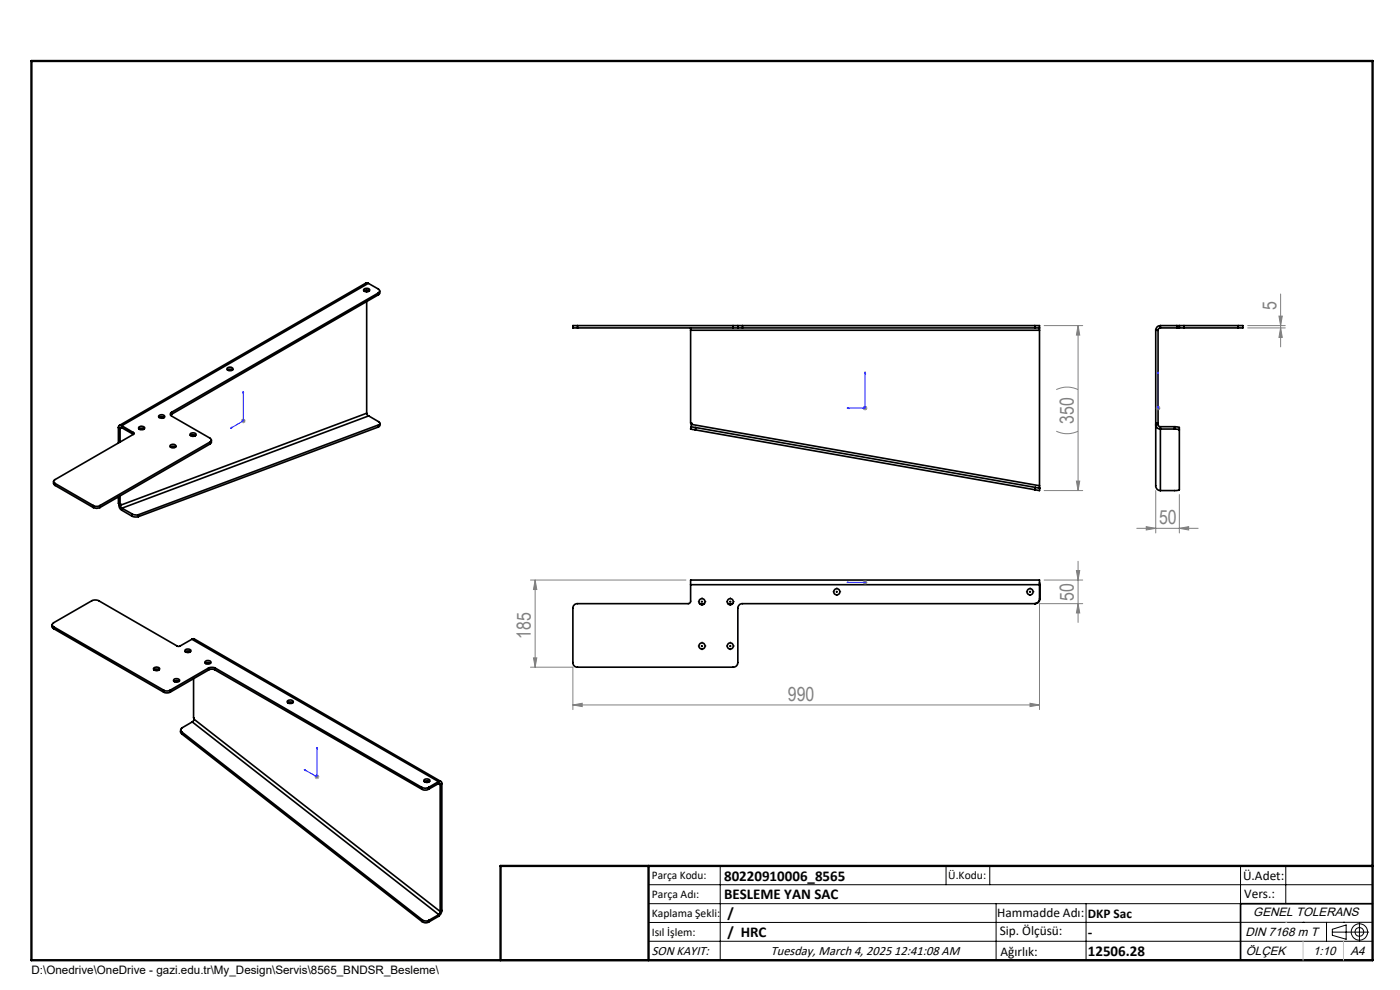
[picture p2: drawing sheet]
<svg xmlns="http://www.w3.org/2000/svg" width="297mm" height="210mm" viewBox="0 0 297 210" stroke-linecap="round" stroke-linejoin="round" font-family="sans-serif">
<g fill="none" stroke="#000" stroke-width=".35">
<path d="M48.2 78.1a.63 .63 0 0 1 .7-.3 .63 .63 0 0 1 .5 .6l-.3 .2a.63 .63 0 0 1-.9-.5zM48.3 78.4l.3-.1 .8 .1M77.2 61.7l.4-.1 .7 .1M77.3 61.3l.2-.1a.53 .53 0 0 1 .6 0 .53 .53 0 0 1 .3 .5l-.2 .1a.62 .62 0 0 1-.6 .1 .62 .62 0 0 1-.4-.5zM77.8 61.6v.3M77.8 64v23.7M78.1 60.1l2.2 1.2a.46 .46 0 0 1 .2 .4 .46 .46 0 0 1-.2 .5M78.1 60.1l-.5-.1-52.3 30.3M78.1 60.1l-52.3 30.2M80.3 62.2l-43.9 25.2M80.3 62.2v.3M80.3 62.5l-43.9 25.4"/>
<path d="M80.5 61.7v.6l-.2 .2M122.5 69.1h-1v.5h1M122.5 69.1v.5M122.5 69.1h33M122.5 69.6h33M146.5 69.6v.5M146.5 70.1h74M146.5 70.1v19.6l.3 .1-.1 .2M155.5 69.1h1M155.5 69.6h1M155.5 69.1v.5M156.5 69.1h1"/>
<path d="M156.5 69.6h1M156.5 69.1v.5M157.5 69.1h62M157.5 69.6h62M157.5 69.1v.5M219.5 69.1h1v.5M219.5 69.6h1M219.5 69.1v.5M220.5 69.6v.5M220.5 70.1v32.9M245.2 70.1v32.9a.97 .97 0 0 0 1 1.1M245.2 70.1h.5"/>
<path d="M245.7 70.1v19.9M246.2 69.1a.96 .96 0 0 0-1 1M246.2 69.6l-.4 .1-.1 .4M246.2 69.1h3.5M246.2 69.6h3.5M246.2 69.1v.5M249.7 69.6h.5M249.7 69.1h.5M249.7 69.1v.5M250.2 69.6h1M250.2 69.1h1M250.2 69.1v.5"/>
<path d="M251.2 69.1h11.5M251.2 69.6h11.5M251.2 69.1v.5M262.7 69.1h1v.5h-1M262.7 69.1v.5M25.1 90.7l.4 .2M25.1 90.7v3.3M25.5 90.9v2.9M25.8 90.3a.43 .43 0 0 0-.5 0 .43 .43 0 0 0-.2 .4M25.8 90.7h-.2l-.1 .2M25.8 90.3l2.5 1.4M25.8 90.3v.4"/>
<path d="M25.8 90.7l2.5 1.4M25.8 90.7l-.3 .2M28.3 92.1l-16.6 9.6a.42 .42 0 0 0-.3 .4 .42 .42 0 0 0 .3 .4M28.3 91.7l.1 .2-.1 .2M28.3 91.7v.4M29.5 91l.4-.2 .7 .2M29.5 90.5l.4-.1a.48 .48 0 0 1 .6 0 .48 .48 0 0 1 .1 .6l-.2 .1a.58 .58 0 0 1-.6 .1 .58 .58 0 0 1-.3-.6zM33.7 88.2a.71 .71 0 0 1 1.2 .3 .76 .76 0 0 1-1.2-.2zM33.8 88.5a.9 .9 0 0 1 1 0h.1M36.2 94.8l.4-.1 .7 .1M36.2 94.4a.67 .67 0 0 1 1.1 .3 .77 .77 0 0 1-1.2-.1zM36.4 87.4a.43 .43 0 0 0-.3 .5 .43 .43 0 0 0 .3 .4l8.2 4.6a.43 .43 0 0 1 .2 .5 .43 .43 0 0 1-.2 .4"/>
<path d="M36.4 87.9l-.2 .1M36.4 87.4v.5M40.4 92.4l.4-.2 .7 .2M40.4 92l.3-.1a.5 .5 0 0 1 .6-.1 .5 .5 0 0 1 .2 .6 .71 .71 0 0 1-1.2-.3zM44.6 93.8l-23.4 13.4M44.6 93.8v.4M44.6 94.2l-23.4 13.5M44.8 93.4v.5l-.2 .3M77.8 87.7l.4 .5M77.8 87.7l-52.2 19.5M78.2 88.2l2.1 1.3a.34 .34 0 0 1 .3 .3 .34 .34 0 0 1-.3 .3M78.2 88.2l-52.3 19.6"/>
<path d="M80.3 90.6l-50.9 19M80.3 90.1l-50.9 19.1M80.3 90.1v.5M80.6 89.8l-.1 .5-.2 .3M146.6 90.5l-.1 .5 1 .2M146.6 90.5l1 .2M146.7 90l-.1 .5M146.7 90l73.8 13M147.5 91.2l72 12.7M147.6 90.7l-.1 .5M147.6 90.7l72 12.7M245.2 89.7h.5"/>
<path d="M245.2 89.8h.5M245.7 90h-.5a.96 .96 0 0 0 1 1h3M245.7 90v.3l.5 .2M246.2 90.5v13.6M246.2 90.5h3M249.2 91l1 .2M249.2 90.5l1 .2v13.2l-.6 .2h-3.4M249.2 90.5v.5M11.4 102.2v.4l.3 .4M11.7 102.5l8.1 4.7M11.7 102.5v.5M11.7 103l8.1 4.7"/>
<path d="M19.8 107.7a1.5 1.5 0 0 0 1.4 0M19.8 107.2a1.5 1.5 0 0 0 1.4 0M19.8 107.2v.5M21.2 107.2v.5M25.1 105.4v1.4l.4 .2M25.2 107a1.23 1.23 0 0 0 .6 1.2M25.2 107l.4 .2M25.2 106.8v.2M25.5 107l.1-.1v.3M25.5 105.2v1.8M25.6 107.2l.3 .6M25.8 108.2l2.1 1.3"/>
<path d="M25.9 107.8l2.1 1.2M25.9 107.8l-.1 .4M27.9 109.5l.7 .2 .8-.1M28 109l.5 .2h.9M28 109l-.1 .5M29.4 109.2v.4M219.6 103.4l1 .2M219.6 103.4l-.1 .5M220.5 103l.1 .6M220.6 103.6l-.1 .5-1-.2M11.1 132.5v.6l.3 .2M11.4 133a.46 .46 0 0 1-.3-.5 .46 .46 0 0 1 .3-.4l8.1-4.7 .9-.1 .5 .1 16.8 9.7 .5-.1 2.5-1.4"/>
<path d="M11.4 133v.3M11.4 133l23.3 13.4M11.4 133.3l23.3 13.5M39.3 138.2a.88 .88 0 0 1 1.1 0M39.3 137.8l.4-.1a.46 .46 0 0 1 .6 0 .46 .46 0 0 1 .1 .6 .75 .75 0 0 1-1.2-.3zM40.7 135.6l.5-.1 52.3 30.3M40.7 135.6l52.3 30.2M146.5 124v3.6l-.3 .4h-23.7a.96 .96 0 0 0-1 1v11.5a.96 .96 0 0 0 1 1h33a.97 .97 0 0 0 1-1v-11.5a.96 .96 0 0 1 1-1h62.1a1.03 1.03 0 0 0 1-1v-3M146.5 124v-1h74v4a1.02 1.02 0 0 1-1 1M146.5 124h74.1M148.4 128h1M154.4 128h1"/>
<path d="M220.5 123.6l.1 .4M32.7 141.7l.2-.1a.55 .55 0 0 1 .6-.1 .55 .55 0 0 1 .3 .6 .7 .7 0 0 1-1.2-.4zM32.7 142.1l.4-.2 .7 .2M34.7 146.4a1.5 1.5 0 0 0 1.4 0M34.7 146.8a1.5 1.5 0 0 0 1.4 0M34.7 146.4v.4M36.1 146.4v.4M36.9 144.5a.88 .88 0 0 1 1.1 0M36.9 144.1l.4-.1a.46 .46 0 0 1 .6 0 .46 .46 0 0 1 .1 .6 .7 .7 0 0 1-1.2-.3zM38.3 154.8v.7l.3 .2M38.6 155.7l50.9 39.8M38.6 155.3l51 39.8"/>
<path d="M38.6 155.3v.4M40.8 153.1l-2.1 1.3a.53 .53 0 0 0-.4 .4 .53 .53 0 0 0 .3 .5M40.8 153.1l52.3 40.9M41.1 144l.1 8.6M41.2 152.6l-.4 .5M41.2 152.6l52.2 40.7M43.6 140.3l.1-.1a.56 .56 0 0 1 .6-.1 .56 .56 0 0 1 .4 .6l-.2 .1a.6 .6 0 0 1-.6 .1 .6 .6 0 0 1-.4-.5zM43.6 140.7l.3-.2 .8 .2M44.2 141.7l.6-.1 .8 .1M44.2 142.1a1.5 1.5 0 0 1 1.4 0M44.2 141.7l-8.1 4.7M44.2 141.7v.4"/>
<path d="M44.2 142.1l-8.1 4.7M45.6 141.7l43.9 25.3M45.6 141.7v.4M45.6 142.1l43.9 25.3M61 148.7l.1-.1a.66 .66 0 0 1 1.1 .4l-.3 .2a.64 .64 0 0 1-.9-.5zM61 149.1l.4-.2 .7 .2M89.5 167a1.5 1.5 0 0 0 1.4 0M89.5 167.4a1.5 1.5 0 0 0 1.4 0M89.5 167v.4M90 165.4l.4-.2a.47 .47 0 0 1 .5 0 .47 .47 0 0 1 .2 .6 .74 .74 0 0 1-1.2-.2zM90 165.8l.6-.2 .5 .2M90.9 167v.4"/>
<path d="M93 165.8a.44 .44 0 0 1 .5 0 .44 .44 0 0 1 .2 .4M93 166.2l.2-.1 .2 .3M93 165.8l-2.1 1.2M93 165.8v.4M93 166.2l-2.1 1.2M93 166.2l.4 .2M93.4 166.4v26.9M93.7 166.2l-.3 .2M93.7 166.2v26.9M89.5 195.5a1.3 1.3 0 0 0 1.4 .1M89.6 195.1a1.39 1.39 0 0 0 1.4 .1M89.6 195.1l-.1 .4"/>
<path d="M91 195.2l-.1 .4M93 194.4l-2.1 1.2M93.1 194l-2.1 1.2M93.1 194l-.1 .4M93.4 193.3l-.3 .7M93.7 193.1a1.6 1.6 0 0 1-.7 1.3M93.7 193.1l-.3 .2M291.2 191.7h-28v12M106.2 203.7h185"/>
<circle cx="148.9" cy="127.6" r=".66"/>
<circle cx="148.9" cy="137" r=".64"/>
<circle cx="154.9" cy="127.7" r=".65"/>
<circle cx="154.9" cy="137" r=".63"/>
<circle cx="177.5" cy="125.5" r=".64"/>
<circle cx="218.5" cy="125.5" r=".64"/>
</g>
<g fill="none" stroke="#000" stroke-width=".21">
<path d="M148.7 137h.5M148.7 127.6h.5M148.9 127.4v.5M148.9 136.8v.5M154.7 137h.5M154.7 127.6h.5M154.9 127.4v.5M154.9 136.8v.5M177.3 125.5h.5M177.5 125.3v.5M218.3 125.5h.5M218.5 125.3v.5"/>
<path d="M137.6 187.7h153.6M137.6 191.7h153.6M137.6 199.7h153.6M152.8 183.7v20M200.7 183.7v4M210 183.7v4M211.3 191.7v12M230.4 191.7v12M263.2 183.7v20M272.8 183.7v8M276.4 195.6h.1M281.4 195.6v4.1"/>
<path d="M282.6 197.7h7.8M282.6 197.1l3-.9v3l-3-.8zM285 195.6h.1M288.4 195.8v3.8M291.2 195.6l-153.6 .1"/>
<circle cx="288.4" cy="197.7" r="1.74"/>
<circle cx="288.4" cy="197.7" r=".93"/>
</g>
<g fill="none" stroke="#00f" stroke-width=".21">
<path d="M183.5 78.9l.1 .4h-.2zM183.5 78.9v7.7h-3.8M245.7 78.9v.4v-.4M245.7 78.9v7.7M48.9 90.9l.3-.3v.2zM51.6 83l.1 .3-.2 .1zM51.6 83v6.3l-2.7 1.6M179.7 86.6l.4-.1v.2zM245.7 86.5v.2zM245.7 86.6h.1M179.7 123.5h.4h-.4M179.7 123.5h3.8"/>
<path d="M183.4 123.5h.2zM183.5 123.5h.1M67.2 158.5l.1 .3h-.1zM67.2 158.5v6.3l-2.7-1.6M64.5 163.2l.3 .1v.1z"/>
</g>
<g fill="none" stroke="#808080" stroke-width=".21">
<path d="M221.5 69.1h8.2M228.7 69.1l.4 2h-.7zM228.7 69.1v35M264.7 69.6h8M264.7 69.1h8M271.3 67.1h.7l-.3 2zM271.7 69.6l.3 2h-.7zM271.7 62.4v11.2M51.1 89.3h1M51.3 88.9l.7 .7M51.6 88.8v1M52 88.9l-.7 .7"/>
<path d="M183 86.6h1M183.2 86.2l.7 .7M183.5 86.1v1M183.9 86.2l-.7 .7M224.1 91.5a5.3 5.3 0 0 0 4.6 0M224.1 82.6a5.3 5.3 0 0 1 4.6 0M245.2 86.6h1M245.3 86.2l.7 .7M245.7 86.1v1M246 86.2l-.7 .7M221.5 104.1h8.2M228.4 102.1h.7l-.4 2z"/>
<path d="M228.7 119.1v12.9M241.2 112.1h13M243.2 111.7l2 .4-2 .3zM245.2 104.1v9M250.2 112.1l2-.4v.7zM250.2 104.9v8.2M112.5 123h33M113.2 139.6h.7l-.4 1.9zM113.5 123l.4 2.1h-.7zM113.5 123v18.5M183 123.5h1M183.2 123.2l.7 .7"/>
<path d="M183.5 123v1M183.9 123.2l-.7 .7M221.5 123h8.2M228.4 121h.7l-.4 2zM228.7 128l.4 2h-.7zM229.7 128h-9.2v22.5M112.5 141.5h9v9M121.5 149.5l2-.3v.7zM121.5 149.5h99M218.5 149.2l2 .3-2 .4zM66.7 164.8h1M66.9 164.4l.7 .7"/>
<path d="M67.2 164.3v1M67.6 164.4l-.7 .7"/>
</g>
<g fill="none" stroke="#000" stroke-width=".21" stroke-dasharray="15.2 1.3 1.3 1.3" stroke-linecap="butt">
<path d="M148.4 137h-.4M148.4 127.6h-.4M148.9 136.5v-.4M148.9 137.5v.4M148.9 127.1v-.4M148.9 128.1v.4M149.4 137h.4M149.4 127.6h.4M154.4 127.6h-.4M154.4 137h-.4M154.9 127.1v-.4M154.9 128.1v.4"/>
<path d="M154.9 136.5v-.4M154.9 137.5v.4M155.4 127.6h.4M155.4 137h.4M177 125.5h-.4M177.5 125v-.4M177.5 126v.4M178 125.5h.4M218 125.5h-.4M218.5 125v-.4M218.5 126v.4M219 125.5h.4"/>
</g>
<path d="M6.7 12.9h284.5v190.8h-284.5zM137.6 183.7v20M291.2 183.7h-185v20" fill="none" stroke="#000" stroke-width=".5"/>
<path d="M272.8 195.6h.1M276.4 199.7v4M285 199.7v4" fill="none" stroke="#c0c0c0" stroke-width=".21"/>
<g fill="#00f">
<path d="M179.7 86.6l.4 .1v-.2zM183.5 78.9l-.1 .4h.2z"/>
<path d="M179.7 123.5h.4zM183.4 123.5h.2z"/>
<path d="M245.7 86.5v.2zM245.7 78.9v.4z"/>
<path d="M48.9 90.9l.3-.1v-.2zM51.6 83l-.1 .4 .2-.1zM64.5 163.2l.3 .2v-.1zM67.2 158.5v.3h.1z"/>
</g>
<g fill="#808080">
<path d="M228.7 128l.4 2h-.7zM228.4 121h.7l-.4 2z"/>
<path d="M271.7 69.6l.3 2h-.7zM271.3 67.1h.7l-.3 2z"/>
<path d="M228.7 69.1l.4 2h-.7zM228.4 102.1h.7l-.4 2zM113.5 123l.4 2.1h-.7zM113.2 139.6h.7l-.4 1.9z"/>
<path d="M243.2 111.7l2 .4-2 .3zM250.2 112.1l2-.4v.7z"/>
<path d="M121.5 149.5l2-.3v.7zM218.5 149.2l2 .3-2 .4z"/>
</g>
<g font-size="4.1" fill="#808080">
<text x="270.8" y="65.8" transform="rotate(-90 270.8 65.8)">5</text>
<text x="227.8" y="89.9" transform="rotate(-90 227.8 89.9)">350</text>
<text x="245.9" y="111.1">50</text>
<text x="227.8" y="127.4" transform="rotate(-90 227.8 127.4)">50</text>
<text x="112.6" y="135.5" transform="rotate(-90 112.6 135.5)">185</text>
<text x="167.1" y="148.6">990</text>
</g>
<g font-size="3.2">
<text x="153.6" y="190.8">BESLEME YAN SAC</text>
<text x="153.6" y="186.8">80220910006_8565</text>
<text x="154.3" y="194.8">/</text>
<text x="154.3" y="198.8">/ HRC</text>
<text x="230.8" y="198.7">-</text>
<text x="230.8" y="202.8">12506.28</text>
</g>
<g font-size="2.8">
<text x="263.7" y="186.7">Ü.Adet:</text>
<text x="263.9" y="190.5">Vers.:</text>
<text x="211.5" y="194.5">Hammadde Adı:</text>
<text x="230.8" y="194.7">DKP Sac</text>
<text x="138.3" y="202.6">SON KAYIT:</text>
<text x="163.5" y="202.6">Tuesday, March 4, 2025 12:41:08 AM</text>
<text x="212.1" y="198.4">Sip. Ölçüsü:</text>
<text x="212.2" y="202.7">Ağırlık:</text>
</g>
<g font-size="2.6">
<text x="265.9" y="194.4">GENEL TOLERANS</text>
<text x="264.2" y="198.5">DIN 7168 m T</text>
<text x="264.3" y="202.6">ÖLÇEK</text>
<text x="278.5" y="202.6">1:10</text>
<text x="286.5" y="202.6">A4</text>
</g>
<g font-size="2.5">
<text x="138.3" y="186.4">Parça Kodu:</text>
<text x="138.3" y="190.5">Parça Adı:</text>
<text x="201.2" y="186.5">Ü.Kodu:</text>
<text x="138.3" y="194.5">Kaplama Şekli:</text>
<text x="138.3" y="198.6">Isıl İşlem:</text>
<text x="6.7" y="206.7">D:\Onedrive\OneDrive - gazi.edu.tr\My_Design\Servis\8565_BNDSR_Besleme\</text>
</g>
</svg>
